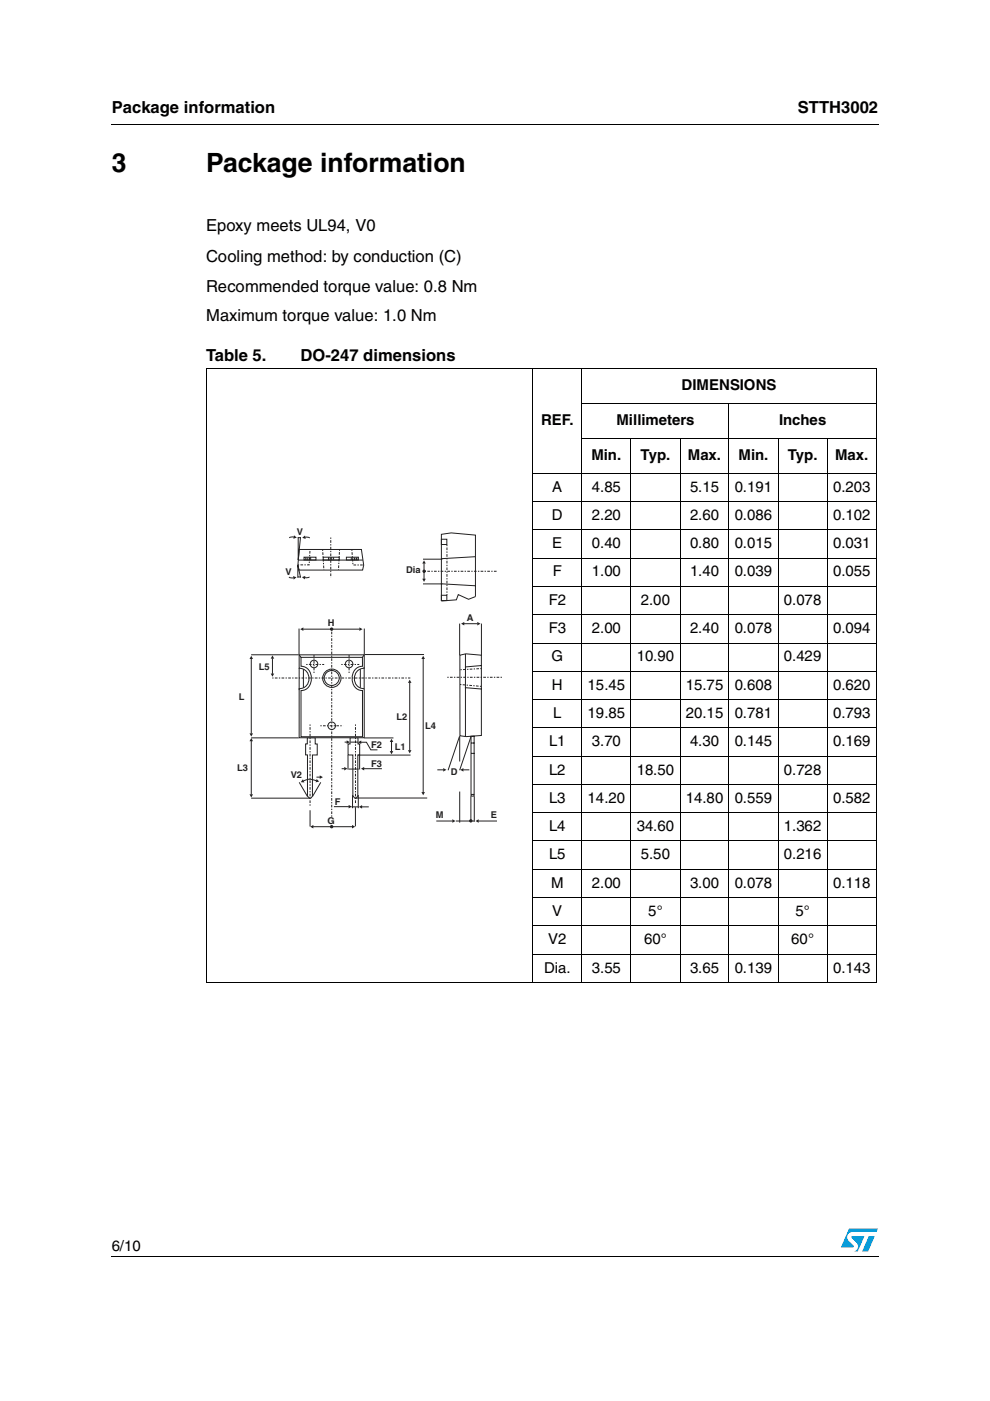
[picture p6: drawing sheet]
<svg xmlns="http://www.w3.org/2000/svg" width="210mm" height="297mm" viewBox="0 0 210 297" stroke-linecap="round" stroke-linejoin="round" font-family="sans-serif">
<g fill="#0099d8">
<path d="M184.2 262.1h1.3l-1.5 3.3h-1.2z"/>
<path d="M180 260.5h6.2l-.4 .7h-5.1a1.11 1.11 0 0 0-1 .7 1.11 1.11 0 0 0 .3 1.2l1 1-.1 .3-2.6 .1z"/>
<path d="M180.6 262.1h2.7l-1.5 3.3-.6-.1a1.16 1.16 0 0 0 .4-1.8l-1-1z"/>
</g>
<path d="M23.6 26.2l.1 .2zM23.6 266.3l.1 .1z" fill="#000"/>
<g fill="none" stroke="#000" stroke-width=".21">
<path d="M23.7 26.3h162.6M43.6 78.1h142.2M43.7 78.2v130M112.9 78.1v130.3M123.4 78.1v130.3M185.8 78.2v130M123.3 85.6h62.5M123.3 93h62.5M133.8 92.9v115.5M144.2 92.9v115.5M154.6 85.5v122.9M165 92.9v115.5"/>
<path d="M175.4 92.9v115.5M112.9 100.4h72.9M112.9 106.3h72.9M112.9 112.4h72.9M112.9 118.4h72.9M112.9 124.3h72.9M112.9 130.3h72.9M112.9 136.4h72.9M112.9 142.3h72.9M112.9 148.3h72.9M112.9 154.3h72.9M112.9 160.3h72.9"/>
<path d="M112.9 166.3h72.9M112.9 172.3h72.9M112.9 178.3h72.9M112.9 184.3h72.9M112.9 190.3h72.9M112.9 196.3h72.9M43.6 208.3h142.2M112.9 202.3h72.9M23.7 266.4h162.6"/>
</g>
<path d="M50.2 111.4h56.2v64.4h-56.2z" fill="#fff"/>
<path d="M65.2 156.4h1.6v1.3h.5v2.4h-1.1v8.7l-.3 .4h-.3l-.4-.4v-8.7h-.4v-2.4h.4zM74.2 156.4h1.7v1.3h.4v2.4h-.4v8.6l-.3 .5h-.4l-.4-.5v-8.6h-1v-2.4h.4z" fill="none" stroke="#231f20" stroke-width=".21"/>
<g fill="#fff" stroke="#231f20" stroke-width=".21">
<path d="M63.4 138.8h13.8v2.9a2.17 2.17 0 0 0-2.1 2.1 2.17 2.17 0 0 0 2.1 2.2v10.4h-13.8v-10.4a2.17 2.17 0 0 0 2.1-2.2 2.17 2.17 0 0 0-2.1-2.1z" fill-rule="evenodd"/>
<path d="M63.8 139.4h13l.1 1.9a2.59 2.59 0 0 0-1.9 4l.4 .6 .7 .4 .8 .1v9.8h-13.1v-9.8a2.59 2.59 0 0 0 1.9-4l-.5-.6-.6-.4-.8-.1z" fill-rule="evenodd"/>
</g>
<g fill="none" stroke="#231f20" stroke-width=".21">
<path d="M63.2 118.7h13.7M63.4 116.5h13.2l.5 3.3-.2 1.1h-13.5l-.2-1.1zM64.5 118.1h2.5v.6h-2.5zM64.8 118.1v.6M65.1 118.2v.5M65.5 118.1v.6M65.9 118.1v.6M68.5 118.1h3.4v.6h-3.4zM69.6 118.1v.7M70 118.2v.6M70.3 118.1v.6M70.7 118.2v.5"/>
<path d="M73.4 118.1h2.6v.6h-2.6zM74.5 118.2v.5M74.8 118.2v.6M75.2 118.2v.6M75.5 118.2v.5M75.7 118.2v.5M93.6 113.3l2.1-.3 5.1 .5v13l-1.5 .6-2.1-1-.4 1.1-3.2 .2zM100.7 118l-7.2 .5M53.2 138.8h10.1M53.3 139.7v15.8M63.4 138.8l.5 .6M77.2 138.8l-.4 .6"/>
<path d="M93.5 123.8l7.3 .4M97.5 138.9l1.3-.3 3.3 .3v17l-3.2 .3-1.4-.2zM98.7 138.7v17.5M53.2 156.4h10.1M63.4 141.6v4.7M64.3 141.9v3.9M76.4 141.9v3.9M77.2 141.5v4.5M98.6 145.8l3.5 .3M99.9 156.1h.6v12.7h-.6zM99.9 159.7h.7M99.9 157.5h.7"/>
<path d="M102.1 141.1l-3.4 .3M53.2 169.2h12.6M99.9 168.4h.6"/>
<circle cx="70.3" cy="143.8" r="1.59"/>
<circle cx="70.4" cy="143.8" r="1.94"/>
</g>
<g fill="none" stroke="#231f20" stroke-width=".21" stroke-dasharray=".3 .3 .6 .3" stroke-linecap="butt">
<path d="M63.1 119.8h2.4l.2-3.4M68.4 116.5l.3 4.3M70.1 114v8.5M72 116.5l-.2 4.3M74.6 116.5l.2 3.3h2.3M90 121.1h15.5M57.7 143.8h29.3M65.7 153.6v17.2M75.4 153.6v16.9M94.8 143.6h11.7M102 145.5l-4.6-.4M102.1 141.7l-4.6 .3"/>
<path d="M70.3 173.2v-39.8"/>
</g>
<g fill="#231f20">
<path d="M52.9 155.5h.7l-.3 .7z"/>
<path d="M53.3 139l.3 .7h-.7z"/>
</g>
<path d="M57.8 139.6v3.3" fill="none" stroke="#231f20" stroke-width=".21"/>
<g fill="#231f20">
<path d="M57.4 142.8h.7l-.3 .7z"/>
<path d="M57.8 139l.3 .6h-.7z"/>
</g>
<path d="M63.4 133.3v5.5M64.3 133.4h12M77.2 133.3v5.5" fill="none" stroke="#231f20" stroke-width=".21"/>
<g fill="#231f20">
<path d="M63.6 133.4l.7-.4v.8z"/>
<path d="M76.2 133l.7 .4-.7 .4z"/>
</g>
<path d="M73.1 157.3h.5" fill="none" stroke="#231f20" stroke-width=".21"/>
<path d="M73.5 157l.7 .3-.7 .4z" fill="#231f20"/>
<path d="M76.7 171.1h1.5" fill="none" stroke="#231f20" stroke-width=".21"/>
<path d="M76.1 171.1l.7-.4v.7z" fill="#231f20"/>
<path d="M67.1 164.8h.7" fill="none" stroke="#231f20" stroke-width=".21"/>
<path d="M67.8 164.4l.7 .4-.7 .3z" fill="#231f20"/>
<path d="M70.8 171h3.2M74.7 168.6v2.7M76 168.6v2.7" fill="none" stroke="#231f20" stroke-width=".21"/>
<path d="M73.9 170.7l.7 .3-.7 .4z" fill="#231f20"/>
<path d="M66.4 175.3h8.3M75.4 171.1v4.1" fill="none" stroke="#231f20" stroke-width=".21"/>
<g fill="#231f20">
<path d="M74.6 174.9l.7 .4-.7 .3z"/>
<path d="M65.8 175.3l.6-.4v.7z"/>
</g>
<path d="M76.5 157.4h1.2l.9 1.6h1.4M65.7 171.8v3.4" fill="none" stroke="#231f20" stroke-width=".21"/>
<path d="M75.9 157.4l.7-.4v.7z" fill="#231f20"/>
<path d="M73.8 160.1v3.1M76.2 160.1v3M77.2 163h3.8" fill="none" stroke="#231f20" stroke-width=".21"/>
<path d="M76.5 163l.7-.4v.8z" fill="#231f20"/>
<path d="M72.4 163h.6M73.9 163.1h2.2" fill="none" stroke="#231f20" stroke-width=".21"/>
<path d="M73 162.6l.7 .4-.7 .4z" fill="#231f20"/>
<path d="M86.9 144.7v14.4M76 160.1h11" fill="none" stroke="#231f20" stroke-width=".21"/>
<g fill="#231f20">
<path d="M86.5 159.1h.7l-.3 .6z"/>
<path d="M86.9 144.1l.3 .7h-.7z"/>
</g>
<path d="M77.3 138.8h12.6M89.7 139.7v28.3M75.5 169.2h15.1" fill="none" stroke="#231f20" stroke-width=".21"/>
<g fill="#231f20">
<path d="M89.4 167.9h.7l-.4 .7z"/>
<path d="M89.7 139l.4 .7h-.7z"/>
</g>
<path d="M83 157.3v2" fill="none" stroke="#231f20" stroke-width=".21"/>
<g fill="#231f20">
<path d="M83 156.6l.4 .7h-.8z"/>
<path d="M82.6 159.2h.8l-.4 .7z"/>
</g>
<path d="M74.3 157.3h1.6M77.2 156.5h6.2M63.4 165.9l1.8 2.9M67.1 165.5l-1.5-.3-1.3 .4M68 165.9l-1.7 2.9" fill="none" stroke="#231f20" stroke-width=".21"/>
<g fill="#231f20">
<path d="M64.2 165.2l.3 .7-.7-.1z"/>
<path d="M67.1 165.2l.6 .5-.8 .2z"/>
</g>
<path d="M97.5 132.2v6.7M98.4 132.2h2.9M102.1 132.2v6.7M74.5 171.1h1.5" fill="none" stroke="#231f20" stroke-width=".21"/>
<g fill="#231f20">
<path d="M97.8 132.2l.6-.3v.7z"/>
<path d="M101.2 131.9l.7 .3-.7 .4z"/>
</g>
<path d="M97.5 156v5.5M99.8 168.8v5.4M100.6 168.8v5.4M101.4 174.1h4" fill="none" stroke="#231f20" stroke-width=".21"/>
<path d="M100.8 174.1l.7-.4v.7z" fill="#231f20"/>
<path d="M92.5 174.1h3.5M96.7 174.1h3.8" fill="none" stroke="#231f20" stroke-width=".21"/>
<path d="M95.9 173.7l.7 .4-.7 .3z" fill="#231f20"/>
<path d="M92.7 163.2h1.3" fill="none" stroke="#231f20" stroke-width=".21"/>
<path d="M94 162.8l.7 .4-.7 .4z" fill="#231f20"/>
<path d="M98.2 163.2h1.3" fill="none" stroke="#231f20" stroke-width=".21"/>
<path d="M97.6 163.2l.7-.4v.8z" fill="#231f20"/>
<path d="M63.2 113.9v4.8l.5-4.8M61.3 122.4l.4 .1h.6M63.7 122.5l-.6-2.7v2.7M97.4 156.2l-2.4 7.1M99.9 156.2l-2.4 7.1M97.5 167.8v6.6" fill="none" stroke="#231f20" stroke-width=".21"/>
<g fill="#231f20" stroke="#231f20" stroke-width=".21">
<circle cx="99.8" cy="174" r=".25"/>
<circle cx="70.3" cy="175.3" r=".25"/>
<circle cx="70.3" cy="133.4" r=".25"/>
<circle cx="89.9" cy="121.1" r=".25"/>
</g>
<path d="M62.1 122.1l.8 .3-.6 .5z" fill="#231f20"/>
<path d="M65.6 122.3l-.4 .2h-.6" fill="none" stroke="#231f20" stroke-width=".21"/>
<path d="M64 122.4l.7-.3-.1 .7z" fill="#231f20"/>
<path d="M62.3 113.9l-.5-.1-.5 .2" fill="none" stroke="#231f20" stroke-width=".21"/>
<path d="M62.3 113.5l.6 .5-.7 .2z" fill="#231f20"/>
<path d="M63.2 114.1h.5M64.7 113.9h.5l.5 .2M63.7 122.2h-.5" fill="none" stroke="#231f20" stroke-width=".21"/>
<path d="M64.1 114l.6-.5 .1 .8z" fill="#231f20"/>
<g fill="none" stroke="#231f20" stroke-width=".21">
<path d="M89.7 118.6h4.1M89.9 119.4v3.4M89.7 123.8h4.1"/>
<circle cx="66.6" cy="140.8" r=".8"/>
<circle cx="70.3" cy="153.9" r=".8"/>
<circle cx="74" cy="140.8" r=".8"/>
</g>
<path d="M64.9 140.9h3.8M66.6 142.7v-3.8M67.9 153.9h4.8M72.4 140.9h3.8M74 142.7v-3.8" fill="none" stroke="#231f20" stroke-width=".21" stroke-dasharray=".3 .3 .6 .3" stroke-linecap="butt"/>
<g fill="#231f20">
<path d="M89.5 122.7h.8l-.4 .7z"/>
<path d="M89.9 118.8l.4 .7h-.8z"/>
</g>
<path d="M93.6 114.3h1.1v1.1h-1.1zM93.6 126.2h1.1v1.1h-1.1zM53.3 157.1v11.4" fill="none" stroke="#231f20" stroke-width=".21"/>
<path d="M94.8 115.5v10.7" fill="none" stroke="#231f20" stroke-width=".21" stroke-dasharray=".3 .3 .6 .3" stroke-linecap="butt"/>
<g fill="#231f20">
<path d="M52.9 168.4h.7l-.3 .7z"/>
<path d="M53.3 156.5l.3 .7h-.7z"/>
</g>
<g font-size="5.6">
<text x="23.7" y="36.4">3</text>
<text x="43.7" y="36.4">Package information</text>
</g>
<g font-size="3.5">
<text x="23.7" y="23.9">Package information</text>
<text x="169.2" y="23.9">STTH3002</text>
<text x="43.7" y="49.1">Epoxy meets UL94, V0</text>
<text x="43.7" y="55.5">Cooling method: by conduction (C)</text>
<text x="43.7" y="61.8">Recommended torque value: 0.8 Nm</text>
<text x="43.7" y="68.2">Maximum torque value: 1.0 Nm</text>
<text x="43.7" y="76.6">Table 5.</text>
<text x="63.7" y="76.6">DO-247 dimensions</text>
</g>
<g font-size="3.2">
<text x="144.5" y="82.7">DIMENSIONS</text>
<text x="114.7" y="90.1">REF.</text>
<text x="130.7" y="90.1">Millimeters</text>
<text x="165.2" y="90.1">Inches</text>
<text x="125.4" y="97.5">Min.</text>
<text x="135.8" y="97.5">Typ.</text>
<text x="145.8" y="97.5">Max.</text>
<text x="156.6" y="97.5">Min.</text>
<text x="167" y="97.5">Typ.</text>
<text x="177" y="97.5">Max.</text>
<text x="117.1" y="104.2">A</text>
<text x="125.5" y="104.2">4.85</text>
<text x="146.3" y="104.2">5.15</text>
<text x="155.8" y="104.2">0.191</text>
<text x="176.6" y="104.2">0.203</text>
<text x="117" y="110.2">D</text>
<text x="125.5" y="110.2">2.20</text>
<text x="146.3" y="110.2">2.60</text>
<text x="155.8" y="110.2">0.086</text>
<text x="176.6" y="110.2">0.102</text>
<text x="117.1" y="116.2">E</text>
<text x="125.5" y="116.2">0.40</text>
<text x="146.3" y="116.2">0.80</text>
<text x="155.8" y="116.2">0.015</text>
<text x="176.6" y="116.2">0.031</text>
<text x="117.2" y="122.2">F</text>
<text x="125.5" y="122.2">1.00</text>
<text x="146.3" y="122.2">1.40</text>
<text x="155.8" y="122.2">0.039</text>
<text x="176.6" y="122.2">0.055</text>
<text x="116.3" y="128.2">F2</text>
<text x="135.9" y="128.2">2.00</text>
<text x="166.2" y="128.2">0.078</text>
<text x="116.3" y="134.2">F3</text>
<text x="125.5" y="134.2">2.00</text>
<text x="146.3" y="134.2">2.40</text>
<text x="155.8" y="134.2">0.078</text>
<text x="176.6" y="134.2">0.094</text>
<text x="116.9" y="140.2">G</text>
<text x="135" y="140.2">10.90</text>
<text x="166.2" y="140.2">0.429</text>
<text x="117" y="146.2">H</text>
<text x="124.6" y="146.2">15.45</text>
<text x="145.4" y="146.2">15.75</text>
<text x="155.8" y="146.2">0.608</text>
<text x="176.6" y="146.2">0.620</text>
<text x="117.3" y="152.2">L</text>
<text x="124.6" y="152.2">19.85</text>
<text x="145.4" y="152.2">20.15</text>
<text x="155.8" y="152.2">0.781</text>
<text x="176.6" y="152.2">0.793</text>
<text x="116.4" y="158.2">L1</text>
<text x="125.5" y="158.2">3.70</text>
<text x="146.3" y="158.2">4.30</text>
<text x="155.8" y="158.2">0.145</text>
<text x="176.6" y="158.2">0.169</text>
<text x="116.4" y="164.2">L2</text>
<text x="135" y="164.2">18.50</text>
<text x="166.2" y="164.2">0.728</text>
<text x="116.4" y="170.2">L3</text>
<text x="124.6" y="170.2">14.20</text>
<text x="145.4" y="170.2">14.80</text>
<text x="155.8" y="170.2">0.559</text>
<text x="176.6" y="170.2">0.582</text>
<text x="116.4" y="176.2">L4</text>
<text x="135" y="176.2">34.60</text>
<text x="166.2" y="176.2">1.362</text>
<text x="116.4" y="182.2">L5</text>
<text x="135.9" y="182.2">5.50</text>
<text x="166.2" y="182.2">0.216</text>
<text x="116.8" y="188.2">M</text>
<text x="125.5" y="188.2">2.00</text>
<text x="146.3" y="188.2">3.00</text>
<text x="155.8" y="188.2">0.078</text>
<text x="176.6" y="188.2">0.118</text>
<text x="117.1" y="194.2">V</text>
<text x="137.5" y="194.2">5°</text>
<text x="168.7" y="194.2">5°</text>
<text x="116.2" y="200.2">V2</text>
<text x="136.6" y="200.2">60°</text>
<text x="167.8" y="200.2">60°</text>
<text x="115.4" y="206.2">Dia.</text>
<text x="125.5" y="206.2">3.55</text>
<text x="146.3" y="206.2">3.65</text>
<text x="155.8" y="206.2">0.139</text>
<text x="176.6" y="206.2">0.143</text>
<text x="23.7" y="265.1">6/10</text>
</g>
<g font-size="2" fill="#231f20">
<text x="62.9" y="113.4">V</text>
<text x="60.6" y="121.8">V</text>
<text x="86.1" y="121.5">Dia</text>
<text x="99" y="131.7">A</text>
<text x="69.5" y="132.8">H</text>
<text x="54.9" y="142">L5</text>
<text x="50.7" y="148.3">L</text>
<text x="84" y="152.6">L2</text>
<text x="90.1" y="154.5">L4</text>
<text x="78.7" y="158.6">F2</text>
<text x="83.7" y="159">L1</text>
<text x="50.3" y="163.5">L3</text>
<text x="61.6" y="165">V2</text>
<text x="78.7" y="162.6">F3</text>
<text x="95.6" y="164.2">D</text>
<text x="71" y="170.8">F</text>
<text x="92.4" y="173.5">M</text>
<text x="104.1" y="173.5">E</text>
<text x="69.4" y="174.7">G</text>
</g>
</svg>
